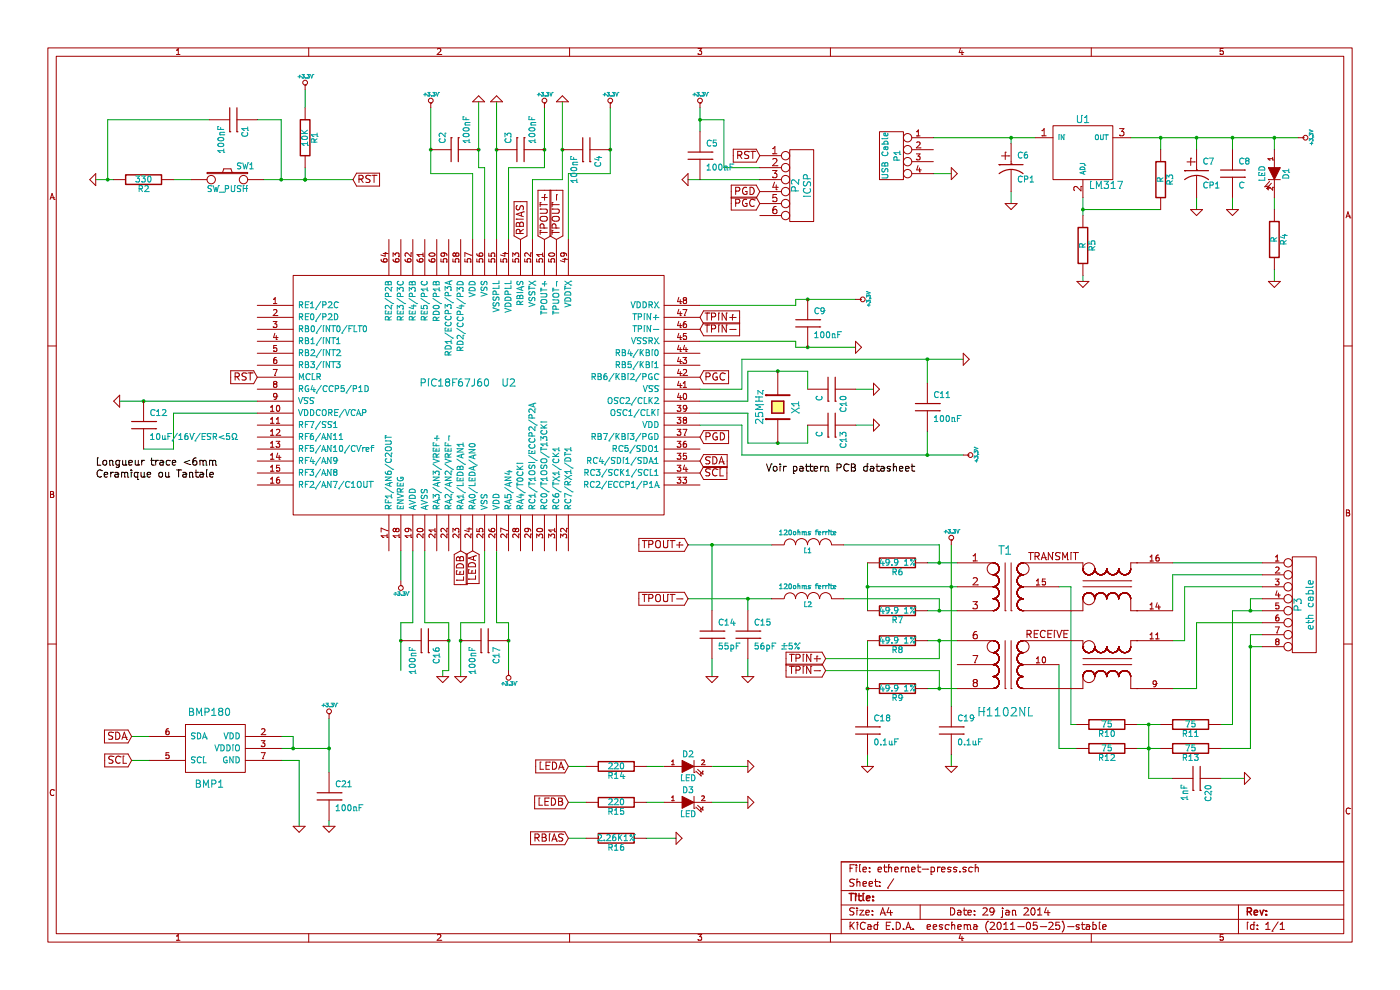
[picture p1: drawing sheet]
EESchema Schematic File Version 2  date mer. 29 janv. 2014 19:48:27 CET
LIBS:power
LIBS:device
LIBS:transistors
LIBS:conn
LIBS:linear
LIBS:regul
LIBS:74xx
LIBS:cmos4000
LIBS:adc-dac
LIBS:memory
LIBS:xilinx
LIBS:special
LIBS:microcontrollers
LIBS:dsp
LIBS:microchip
LIBS:analog_switches
LIBS:motorola
LIBS:texas
LIBS:intel
LIBS:audio
LIBS:interface
LIBS:digital-audio
LIBS:philips
LIBS:display
LIBS:cypress
LIBS:siliconi
LIBS:opto
LIBS:atmel
LIBS:contrib
LIBS:valves
LIBS:pic18f67j60
LIBS:h1102nl
LIBS:rj45-mag
LIBS:bmp180
EELAYER 43  0
EELAYER END
$Descr A4 11700 8267
encoding utf-8
Sheet 1 1
Title ""
Date "29 jan 2014"
Rev ""
Comp ""
Comment1 ""
Comment2 ""
Comment3 ""
Comment4 ""
$EndDescr
Wire Wire Line
	7800 1450 7950 1450
Connection ~ 8450 1150
Wire Wire Line
	8450 1600 8450 1700
Wire Wire Line
	10000 1650 10000 1750
Wire Wire Line
	10650 2250 10650 2350
Connection ~ 10650 1150
Wire Wire Line
	10650 1250 10650 1150
Connection ~ 10000 1150
Wire Wire Line
	10000 1250 10000 1150
Wire Wire Line
	9050 1650 9050 1800
Wire Wire Line
	9450 1150 10850 1150
Wire Wire Line
	1100 6150 1250 6150
Connection ~ 2450 6250
Wire Wire Line
	2450 6250 2450 6150
Wire Wire Line
	2450 6150 2350 6150
Wire Wire Line
	2750 6250 2350 6250
Connection ~ 6250 5000
Wire Wire Line
	6250 5100 6250 5000
Wire Wire Line
	6450 4550 5750 4550
Wire Wire Line
	5950 5650 5950 5500
Connection ~ 7850 4700
Wire Wire Line
	7850 4700 7850 4550
Wire Wire Line
	7850 4550 7050 4550
Wire Wire Line
	6900 5500 7850 5500
Connection ~ 7850 5350
Wire Wire Line
	7850 5500 7850 5350
Wire Wire Line
	7950 5900 7950 4550
Wire Wire Line
	7250 5100 7250 4700
Wire Wire Line
	7250 6300 7250 6400
Wire Wire Line
	8000 4700 7750 4700
Wire Wire Line
	8000 5350 7750 5350
Wire Wire Line
	10550 5100 10300 5100
Wire Wire Line
	9600 6050 9600 6500
Wire Wire Line
	9500 6250 9700 6250
Wire Wire Line
	9000 6250 8850 6250
Wire Wire Line
	8850 6250 8850 5550
Wire Wire Line
	10200 6050 10300 6050
Wire Wire Line
	10300 6050 10300 5100
Connection ~ 10450 5400
Wire Wire Line
	10200 6250 10450 6250
Wire Wire Line
	10450 6250 10450 5300
Wire Wire Line
	10450 5100 10450 5000
Wire Wire Line
	10450 5000 10550 5000
Wire Wire Line
	9800 5350 9900 5350
Wire Wire Line
	9900 5350 9900 4900
Wire Wire Line
	9900 4900 10550 4900
Wire Wire Line
	9800 4700 10550 4700
Wire Wire Line
	5950 6400 6250 6400
Wire Wire Line
	5400 6700 5550 6700
Wire Wire Line
	4750 7000 4900 7000
Wire Wire Line
	4750 6400 4900 6400
Wire Wire Line
	4700 850  4700 1500
Connection ~ 7750 3800
Wire Wire Line
	7750 3600 7750 3800
Wire Wire Line
	8050 3800 6200 3800
Wire Wire Line
	6200 3800 6200 3550
Wire Wire Line
	6200 3550 5850 3550
Wire Wire Line
	7150 3550 7300 3550
Wire Wire Line
	6250 3450 6250 3700
Wire Wire Line
	6250 3450 5850 3450
Wire Wire Line
	6250 3350 6250 3100
Wire Wire Line
	6250 3350 5850 3350
Wire Wire Line
	5850 900  5850 1100
Connection ~ 2350 1500
Wire Wire Line
	2150 1000 2350 1000
Wire Wire Line
	1600 1500 1450 1500
Wire Wire Line
	2550 1400 2550 1500
Wire Wire Line
	1450 3450 1450 3750
Wire Wire Line
	1450 3450 2150 3450
Connection ~ 1200 3350
Wire Wire Line
	1450 3750 1200 3750
Connection ~ 3600 1250
Wire Wire Line
	3600 900  3600 1450
Connection ~ 4150 1250
Wire Wire Line
	4150 850  4150 2000
Connection ~ 4700 1250
Connection ~ 6750 2900
Wire Wire Line
	7150 2900 6650 2900
Connection ~ 4250 5350
Wire Wire Line
	4250 5600 4250 5200
Connection ~ 3750 5350
Wire Wire Line
	3700 5650 3700 5600
Wire Wire Line
	3700 5600 3750 5600
Wire Wire Line
	3750 5600 3750 5200
Wire Wire Line
	6650 2900 6650 2850
Wire Wire Line
	6650 2850 5850 2850
Wire Wire Line
	4150 4600 4150 5200
Wire Wire Line
	4150 5200 4250 5200
Wire Wire Line
	3550 4600 3550 5200
Wire Wire Line
	3550 5200 3750 5200
Wire Wire Line
	4750 1450 5100 1450
Wire Wire Line
	4750 1450 4750 2000
Wire Wire Line
	4050 1400 4000 1400
Wire Wire Line
	4050 1400 4050 2000
Wire Wire Line
	3950 2000 3950 1450
Wire Wire Line
	3950 1450 3600 1450
Wire Wire Line
	4250 2000 4250 1400
Wire Wire Line
	4250 1400 4550 1400
Wire Wire Line
	3450 4600 3450 5200
Wire Wire Line
	3450 5200 3350 5200
Wire Wire Line
	4050 4600 4050 5200
Wire Wire Line
	4050 5200 3850 5200
Wire Wire Line
	5850 2550 6650 2550
Wire Wire Line
	6650 2550 6650 2500
Wire Wire Line
	3350 5200 3350 5600
Connection ~ 3350 5350
Wire Wire Line
	3850 5200 3850 5650
Connection ~ 3850 5350
Wire Wire Line
	6650 2500 7150 2500
Connection ~ 6750 2500
Wire Wire Line
	5100 1450 5100 900 
Connection ~ 5100 1250
Wire Wire Line
	4550 1400 4550 900 
Connection ~ 4550 1250
Wire Wire Line
	4000 1400 4000 850 
Connection ~ 4000 1250
Wire Wire Line
	3350 4600 3350 4850
Wire Wire Line
	2150 3350 1000 3350
Wire Wire Line
	2550 750  2550 900 
Wire Wire Line
	2950 1500 2200 1500
Wire Wire Line
	800  1500 950  1500
Connection ~ 2550 1500
Connection ~ 2550 1500
Wire Wire Line
	900  1500 900  1000
Wire Wire Line
	900  1000 1750 1000
Connection ~ 900  1500
Wire Wire Line
	5750 1500 6350 1500
Wire Wire Line
	5850 1000 6050 1000
Connection ~ 5850 1000
Wire Wire Line
	6050 1000 6050 1400
Wire Wire Line
	6050 1400 6350 1400
Wire Wire Line
	6250 3100 6750 3100
Wire Wire Line
	6750 3100 6750 3250
Connection ~ 6500 3100
Wire Wire Line
	6250 3700 6750 3700
Wire Wire Line
	6750 3700 6750 3550
Connection ~ 6500 3700
Wire Wire Line
	7150 3250 7300 3250
Wire Wire Line
	5850 3250 6200 3250
Wire Wire Line
	6200 3250 6200 3000
Wire Wire Line
	6200 3000 8050 3000
Wire Wire Line
	7750 3200 7750 3000
Connection ~ 7750 3000
Wire Wire Line
	4700 1500 4450 1500
Wire Wire Line
	4450 1500 4450 2000
Wire Wire Line
	2350 1000 2350 1500
Wire Wire Line
	4750 6700 4900 6700
Wire Wire Line
	5400 6400 5550 6400
Wire Wire Line
	5400 7000 5650 7000
Wire Wire Line
	5950 6700 6250 6700
Wire Wire Line
	10550 4800 9800 4800
Wire Wire Line
	9800 4800 9800 5100
Wire Wire Line
	10550 5200 10000 5200
Wire Wire Line
	10450 5300 10550 5300
Wire Wire Line
	10450 5400 10550 5400
Connection ~ 10450 5100
Wire Wire Line
	10000 5200 10000 5750
Wire Wire Line
	10000 5750 9800 5750
Wire Wire Line
	8850 4900 8950 4900
Wire Wire Line
	8950 4900 8950 6050
Wire Wire Line
	8950 6050 9000 6050
Wire Wire Line
	9500 6050 9700 6050
Connection ~ 9600 6050
Connection ~ 9600 6250
Connection ~ 9600 6250
Wire Wire Line
	10200 6500 10400 6500
Wire Wire Line
	9600 6500 9800 6500
Wire Wire Line
	8000 5750 7750 5750
Wire Wire Line
	8000 5100 7750 5100
Wire Wire Line
	7250 5350 7250 5900
Connection ~ 7250 5750
Wire Wire Line
	7950 6300 7950 6400
Connection ~ 7250 4900
Wire Wire Line
	8000 4900 7250 4900
Connection ~ 7950 4900
Wire Wire Line
	7850 5750 7850 5600
Connection ~ 7850 5750
Wire Wire Line
	7850 5600 6900 5600
Wire Wire Line
	7850 5100 7850 5000
Wire Wire Line
	7850 5000 7050 5000
Connection ~ 7850 5100
Wire Wire Line
	6250 5500 6250 5650
Wire Wire Line
	6450 5000 5750 5000
Wire Wire Line
	5950 5100 5950 4550
Connection ~ 5950 4550
Wire Wire Line
	2350 6350 2500 6350
Wire Wire Line
	2500 6350 2500 6900
Wire Wire Line
	2750 6850 2750 6900
Wire Wire Line
	2750 6000 2750 6450
Connection ~ 2750 6250
Wire Wire Line
	1250 6350 1100 6350
Wire Wire Line
	9700 1150 9700 1250
Connection ~ 9700 1150
Wire Wire Line
	9700 1750 9050 1750
Connection ~ 9050 1750
Wire Wire Line
	10300 1150 10300 1250
Connection ~ 10300 1150
Wire Wire Line
	10650 1650 10650 1750
Wire Wire Line
	10300 1650 10300 1750
Wire Wire Line
	9050 2300 9050 2350
Wire Wire Line
	8450 1150 8450 1200
Wire Wire Line
	8650 1150 7800 1150
$Comp
L GND #PWR10
U 1 1
P 7950 1450
F 0 "#PWR10" H 7950 1450 30  0001 C CNN
F 1 "GND" H 7950 1380 30  0001 C CNN
	1    7950 1450
	0    -1   -1   0   
$EndComp
$Comp
L +3.3V #PWR9
U 1 1
P 10850 1150
F 0 "#PWR9" H 10850 1110 30  0001 C CNN
F 1 "+3.3V" H 10850 1260 30  0000 C CNN
	1    10850 1150
	0    1    1    0   
$EndComp
$Comp
L GND #PWR13
U 1 1
P 8450 1700
F 0 "#PWR13" H 8450 1700 30  0001 C CNN
F 1 "GND" H 8450 1630 30  0001 C CNN
	1    8450 1700
	1    0    0    -1  
$EndComp
$Comp
L GND #PWR17
U 1 1
P 10650 2350
F 0 "#PWR17" H 10650 2350 30  0001 C CNN
F 1 "GND" H 10650 2280 30  0001 C CNN
	1    10650 2350
	1    0    0    -1  
$EndComp
$Comp
L GND #PWR15
U 1 1
P 10300 1750
F 0 "#PWR15" H 10300 1750 30  0001 C CNN
F 1 "GND" H 10300 1680 30  0001 C CNN
	1    10300 1750
	1    0    0    -1  
$EndComp
$Comp
L GND #PWR14
U 1 1
P 10000 1750
F 0 "#PWR14" H 10000 1750 30  0001 C CNN
F 1 "GND" H 10000 1680 30  0001 C CNN
	1    10000 1750
	1    0    0    -1  
$EndComp
$Comp
L GND #PWR16
U 1 1
P 9050 2350
F 0 "#PWR16" H 9050 2350 30  0001 C CNN
F 1 "GND" H 9050 2280 30  0001 C CNN
	1    9050 2350
	1    0    0    -1  
$EndComp
$Comp
L LED D1
U 1 1
P 10650 1450
F 0 "D1" H 10650 1550 50  0000 C CNN
F 1 "LED" H 10650 1350 50  0000 C CNN
	1    10650 1450
	0    1    1    0   
$EndComp
$Comp
L R R4
U 1 1
P 10650 2000
F 0 "R4" V 10730 2000 50  0000 C CNN
F 1 "R" V 10650 2000 50  0000 C CNN
	1    10650 2000
	1    0    0    -1  
$EndComp
$Comp
L C C8
U 1 1
P 10300 1450
F 0 "C8" H 10350 1550 50  0000 L CNN
F 1 "C" H 10350 1350 50  0000 L CNN
	1    10300 1450
	1    0    0    -1  
$EndComp
$Comp
L R R3
U 1 1
P 9700 1500
F 0 "R3" V 9780 1500 50  0000 C CNN
F 1 "R" V 9700 1500 50  0000 C CNN
	1    9700 1500
	1    0    0    -1  
$EndComp
$Comp
L R R5
U 1 1
P 9050 2050
F 0 "R5" V 9130 2050 50  0000 C CNN
F 1 "R" V 9050 2050 50  0000 C CNN
	1    9050 2050
	1    0    0    -1  
$EndComp
$Comp
L LM317 U1
U 1 1
P 9050 1300
F 0 "U1" H 9050 1600 60  0000 C CNN
F 1 "LM317" H 9100 1050 60  0000 L CNN
	1    9050 1300
	1    0    0    -1  
$EndComp
$Comp
L CP1 C7
U 1 1
P 10000 1450
F 0 "C7" H 10050 1550 50  0000 L CNN
F 1 "CP1" H 10050 1350 50  0000 L CNN
	1    10000 1450
	1    0    0    -1  
$EndComp
$Comp
L CP1 C6
U 1 1
P 8450 1400
F 0 "C6" H 8500 1500 50  0000 L CNN
F 1 "CP1" H 8500 1300 50  0000 L CNN
	1    8450 1400
	1    0    0    -1  
$EndComp
$Comp
L CONN_4 P1
U 1 1
P 7450 1300
F 0 "P1" V 7400 1300 50  0000 C CNN
F 1 "USB Cable" V 7500 1300 50  0000 C CNN
	1    7450 1300
	-1   0    0    -1  
$EndComp
Text GLabel 5850 3950 2    60   Input ~ 0
SCL
Text GLabel 5850 3850 2    60   Input ~ 0
SDA
Text GLabel 1100 6350 0    60   Input ~ 0
SCL
Text GLabel 1100 6150 0    60   Input ~ 0
SDA
$Comp
L +3.3V #PWR32
U 1 1
P 2750 6000
F 0 "#PWR32" H 2750 5960 30  0001 C CNN
F 1 "+3.3V" H 2750 6110 30  0000 C CNN
	1    2750 6000
	1    0    0    -1  
$EndComp
$Comp
L GND #PWR38
U 1 1
P 2500 6900
F 0 "#PWR38" H 2500 6900 30  0001 C CNN
F 1 "GND" H 2500 6830 30  0001 C CNN
	1    2500 6900
	1    0    0    -1  
$EndComp
$Comp
L GND #PWR39
U 1 1
P 2750 6900
F 0 "#PWR39" H 2750 6900 30  0001 C CNN
F 1 "GND" H 2750 6830 30  0001 C CNN
	1    2750 6900
	1    0    0    -1  
$EndComp
$Comp
L C C21
U 1 1
P 2750 6650
F 0 "C21" H 2800 6750 50  0000 L CNN
F 1 "100nF" H 2800 6550 50  0000 L CNN
	1    2750 6650
	1    0    0    -1  
$EndComp
$Comp
L BMP180 BMP1
U 1 1
P 1750 6550
F 0 "BMP1" H 1750 6550 60  0000 C CNN
F 1 "BMP180" H 1750 7150 60  0000 C CNN
	1    1750 6550
	1    0    0    -1  
$EndComp
Text GLabel 5750 5000 0    60   Input ~ 0
TPOUT-
Text GLabel 5750 4550 0    60   Input ~ 0
TPOUT+
$Comp
L GND #PWR30
U 1 1
P 5950 5650
F 0 "#PWR30" H 5950 5650 30  0001 C CNN
F 1 "GND" H 5950 5580 30  0001 C CNN
	1    5950 5650
	1    0    0    -1  
$EndComp
$Comp
L GND #PWR31
U 1 1
P 6250 5650
F 0 "#PWR31" H 6250 5650 30  0001 C CNN
F 1 "GND" H 6250 5580 30  0001 C CNN
	1    6250 5650
	1    0    0    -1  
$EndComp
$Comp
L C C14
U 1 1
P 5950 5300
F 0 "C14" H 6000 5400 50  0000 L CNN
F 1 "55pF" H 6000 5200 50  0000 L CNN
	1    5950 5300
	1    0    0    -1  
$EndComp
$Comp
L C C15
U 1 1
P 6250 5300
F 0 "C15" H 6300 5400 50  0000 L CNN
F 1 "56pF ±5%" H 6300 5200 50  0000 L CNN
	1    6250 5300
	1    0    0    -1  
$EndComp
$Comp
L INDUCTOR L2
U 1 1
P 6750 5000
F 0 "L2" V 6700 5000 40  0000 C CNN
F 1 "120ohms ferrite" V 6850 5000 40  0000 C CNN
	1    6750 5000
	0    -1   -1   0   
$EndComp
$Comp
L INDUCTOR L1
U 1 1
P 6750 4550
F 0 "L1" V 6700 4550 40  0000 C CNN
F 1 "120ohms ferrite" V 6850 4550 40  0000 C CNN
	1    6750 4550
	0    -1   -1   0   
$EndComp
Text GLabel 6900 5600 0    60   Input ~ 0
TPIN-
Text GLabel 6900 5500 0    60   Input ~ 0
TPIN+
$Comp
L GND #PWR35
U 1 1
P 7950 6400
F 0 "#PWR35" H 7950 6400 30  0001 C CNN
F 1 "GND" H 7950 6330 30  0001 C CNN
	1    7950 6400
	1    0    0    -1  
$EndComp
$Comp
L +3.3V #PWR25
U 1 1
P 7950 4550
F 0 "#PWR25" H 7950 4510 30  0001 C CNN
F 1 "+3.3V" H 7950 4660 30  0000 C CNN
	1    7950 4550
	1    0    0    -1  
$EndComp
$Comp
L C C19
U 1 1
P 7950 6100
F 0 "C19" H 8000 6200 50  0000 L CNN
F 1 "0.1uF" H 8000 6000 50  0000 L CNN
	1    7950 6100
	1    0    0    -1  
$EndComp
$Comp
L GND #PWR34
U 1 1
P 7250 6400
F 0 "#PWR34" H 7250 6400 30  0001 C CNN
F 1 "GND" H 7250 6330 30  0001 C CNN
	1    7250 6400
	1    0    0    -1  
$EndComp
$Comp
L C C18
U 1 1
P 7250 6100
F 0 "C18" H 7300 6200 50  0000 L CNN
F 1 "0.1uF" H 7300 6000 50  0000 L CNN
	1    7250 6100
	1    0    0    -1  
$EndComp
$Comp
L R R9
U 1 1
P 7500 5750
F 0 "R9" V 7580 5750 50  0000 C CNN
F 1 "49.9 1%" V 7500 5750 50  0000 C CNN
	1    7500 5750
	0    1    1    0   
$EndComp
$Comp
L R R8
U 1 1
P 7500 5350
F 0 "R8" V 7580 5350 50  0000 C CNN
F 1 "49.9 1%" V 7500 5350 50  0000 C CNN
	1    7500 5350
	0    1    1    0   
$EndComp
$Comp
L R R7
U 1 1
P 7500 5100
F 0 "R7" V 7580 5100 50  0000 C CNN
F 1 "49.9 1%" V 7500 5100 50  0000 C CNN
	1    7500 5100
	0    1    1    0   
$EndComp
$Comp
L R R6
U 1 1
P 7500 4700
F 0 "R6" V 7580 4700 50  0000 C CNN
F 1 "49.9 1%" V 7500 4700 50  0000 C CNN
	1    7500 4700
	0    1    1    0   
$EndComp
$Comp
L CONN_8 P3
U 1 1
P 10900 5050
F 0 "P3" V 10850 5050 60  0000 C CNN
F 1 "eth cable" V 10950 5050 60  0000 C CNN
	1    10900 5050
	1    0    0    -1  
$EndComp
$Comp
L C C20
U 1 1
P 10000 6500
F 0 "C20" H 10050 6600 50  0000 L CNN
F 1 "1nF" H 10050 6400 50  0000 L CNN
	1    10000 6500
	0    1    1    0   
$EndComp
$Comp
L GND #PWR36
U 1 1
P 10400 6500
F 0 "#PWR36" H 10400 6500 30  0001 C CNN
F 1 "GND" H 10400 6430 30  0001 C CNN
	1    10400 6500
	0    -1   -1   0   
$EndComp
$Comp
L R R13
U 1 1
P 9950 6250
F 0 "R13" V 10030 6250 50  0000 C CNN
F 1 "75" V 9950 6250 50  0000 C CNN
	1    9950 6250
	0    1    1    0   
$EndComp
$Comp
L R R11
U 1 1
P 9950 6050
F 0 "R11" V 10030 6050 50  0000 C CNN
F 1 "75" V 9950 6050 50  0000 C CNN
	1    9950 6050
	0    1    1    0   
$EndComp
$Comp
L R R12
U 1 1
P 9250 6250
F 0 "R12" V 9330 6250 50  0000 C CNN
F 1 "75" V 9250 6250 50  0000 C CNN
	1    9250 6250
	0    1    1    0   
$EndComp
$Comp
L R R10
U 1 1
P 9250 6050
F 0 "R10" V 9330 6050 50  0000 C CNN
F 1 "75" V 9250 6050 50  0000 C CNN
	1    9250 6050
	0    1    1    0   
$EndComp
$Comp
L H1102NL T1
U 1 1
P 8400 5100
F 0 "T1" H 8400 5600 70  0000 C CNN
F 1 "H1102NL" H 8400 4250 70  0000 C CNN
	1    8400 5100
	1    0    0    -1  
$EndComp
$Comp
L GND #PWR40
U 1 1
P 5650 7000
F 0 "#PWR40" H 5650 7000 30  0001 C CNN
F 1 "GND" H 5650 6930 30  0001 C CNN
	1    5650 7000
	0    -1   -1   0   
$EndComp
$Comp
L GND #PWR37
U 1 1
P 6250 6700
F 0 "#PWR37" H 6250 6700 30  0001 C CNN
F 1 "GND" H 6250 6630 30  0001 C CNN
	1    6250 6700
	0    -1   -1   0   
$EndComp
$Comp
L GND #PWR33
U 1 1
P 6250 6400
F 0 "#PWR33" H 6250 6400 30  0001 C CNN
F 1 "GND" H 6250 6330 30  0001 C CNN
	1    6250 6400
	0    -1   -1   0   
$EndComp
$Comp
L LED D3
U 1 1
P 5750 6700
F 0 "D3" H 5750 6800 50  0000 C CNN
F 1 "LED" H 5750 6600 50  0000 C CNN
	1    5750 6700
	1    0    0    -1  
$EndComp
$Comp
L LED D2
U 1 1
P 5750 6400
F 0 "D2" H 5750 6500 50  0000 C CNN
F 1 "LED" H 5750 6300 50  0000 C CNN
	1    5750 6400
	1    0    0    -1  
$EndComp
$Comp
L R R16
U 1 1
P 5150 7000
F 0 "R16" V 5230 7000 50  0000 C CNN
F 1 "2.26K1%" V 5150 7000 50  0000 C CNN
	1    5150 7000
	0    1    1    0   
$EndComp
$Comp
L R R15
U 1 1
P 5150 6700
F 0 "R15" V 5230 6700 50  0000 C CNN
F 1 "220" V 5150 6700 50  0000 C CNN
	1    5150 6700
	0    1    1    0   
$EndComp
$Comp
L R R14
U 1 1
P 5150 6400
F 0 "R14" V 5230 6400 50  0000 C CNN
F 1 "220" V 5150 6400 50  0000 C CNN
	1    5150 6400
	0    1    1    0   
$EndComp
Text GLabel 4750 7000 0    60   Input ~ 0
RBIAS
Text GLabel 4750 6700 0    60   Input ~ 0
LEDB
Text GLabel 4750 6400 0    60   Input ~ 0
LEDA
Text GLabel 2150 3150 0    60   Input ~ 0
RST
Text GLabel 2950 1500 2    60   Input ~ 0
RST
Text GLabel 4350 2000 1    60   Input ~ 0
RBIAS
Text GLabel 5850 2750 2    60   Input ~ 0
TPIN-
Text GLabel 5850 2650 2    60   Input ~ 0
TPIN+
Text GLabel 4550 2000 1    60   Input ~ 0
TPOUT+
Text GLabel 4650 2000 1    60   Input ~ 0
TPOUT-
Text GLabel 3850 4600 3    60   Input ~ 0
LEDB
Text GLabel 3950 4600 3    60   Input ~ 0
LEDA
Text Label 6400 3950 0    60   ~ 0
Voir pattern PCB datasheet
$Comp
L GND #PWR23
U 1 1
P 7300 3550
F 0 "#PWR23" H 7300 3550 30  0001 C CNN
F 1 "GND" H 7300 3480 30  0001 C CNN
	1    7300 3550
	0    -1   -1   0   
$EndComp
$Comp
L GND #PWR21
U 1 1
P 7300 3250
F 0 "#PWR21" H 7300 3250 30  0001 C CNN
F 1 "GND" H 7300 3180 30  0001 C CNN
	1    7300 3250
	0    -1   -1   0   
$EndComp
$Comp
L C C10
U 1 1
P 6950 3250
F 0 "C10" H 7000 3350 50  0000 L CNN
F 1 "C" H 7000 3150 50  0000 L CNN
	1    6950 3250
	0    1    1    0   
$EndComp
$Comp
L C C13
U 1 1
P 6950 3550
F 0 "C13" H 7000 3650 50  0000 L CNN
F 1 "C" H 7000 3450 50  0000 L CNN
	1    6950 3550
	0    1    1    0   
$EndComp
$Comp
L CRYSTAL X1
U 1 1
P 6500 3400
F 0 "X1" H 6500 3550 60  0000 C CNN
F 1 "25MHz" H 6500 3250 60  0000 C CNN
	1    6500 3400
	0    1    1    0   
$EndComp
$Comp
L +3.3V #PWR8
U 1 1
P 5850 900
F 0 "#PWR8" H 5850 860 30  0001 C CNN
F 1 "+3.3V" H 5850 1010 30  0000 C CNN
	1    5850 900 
	1    0    0    -1  
$EndComp
$Comp
L C C5
U 1 1
P 5850 1300
F 0 "C5" H 5900 1400 50  0000 L CNN
F 1 "100nF" H 5900 1200 50  0000 L CNN
	1    5850 1300
	1    0    0    -1  
$EndComp
$Comp
L GND #PWR12
U 1 1
P 5750 1500
F 0 "#PWR12" H 5750 1500 30  0001 C CNN
F 1 "GND" H 5750 1430 30  0001 C CNN
	1    5750 1500
	0    1    1    0   
$EndComp
Text GLabel 6350 1700 0    60   Input ~ 0
PGC
Text GLabel 6350 1600 0    60   Input ~ 0
PGD
Text GLabel 6350 1300 0    60   Input ~ 0
RST
$Comp
L CONN_6 P2
U 1 1
P 6700 1550
F 0 "P2" V 6650 1550 60  0000 C CNN
F 1 "ICSP" V 6750 1550 60  0000 C CNN
	1    6700 1550
	1    0    0    -1  
$EndComp
Text GLabel 5850 3650 2    60   Input ~ 0
PGD
Text GLabel 5850 3150 2    60   Input ~ 0
PGC
$Comp
L C C1
U 1 1
P 1950 1000
F 0 "C1" H 2000 1100 50  0000 L CNN
F 1 "100nF" H 2000 900 50  0000 L CNN
	1    1950 1000
	0    1    1    0   
$EndComp
$Comp
L +3.3V #PWR1
U 1 1
P 2550 750
F 0 "#PWR1" H 2550 710 30  0001 C CNN
F 1 "+3.3V" H 2550 860 30  0000 C CNN
	1    2550 750 
	1    0    0    -1  
$EndComp
$Comp
L GND #PWR11
U 1 1
P 800 1500
F 0 "#PWR11" H 800 1500 30  0001 C CNN
F 1 "GND" H 800 1430 30  0001 C CNN
	1    800  1500
	0    1    1    0   
$EndComp
$Comp
L R R2
U 1 1
P 1200 1500
F 0 "R2" V 1280 1500 50  0000 C CNN
F 1 "330" V 1200 1500 50  0000 C CNN
	1    1200 1500
	0    1    1    0   
$EndComp
$Comp
L SW_PUSH SW1
U 1 1
P 1900 1500
F 0 "SW1" H 2050 1610 50  0000 C CNN
F 1 "SW_PUSH" H 1900 1420 50  0000 C CNN
	1    1900 1500
	1    0    0    -1  
$EndComp
$Comp
L R R1
U 1 1
P 2550 1150
F 0 "R1" V 2630 1150 50  0000 C CNN
F 1 "10K" V 2550 1150 50  0000 C CNN
	1    2550 1150
	1    0    0    -1  
$EndComp
Text Label 800  4000 0    60   ~ 0
Ceramique ou Tantale
Text Label 800  3900 0    60   ~ 0
Longueur trace <6mm
$Comp
L GND #PWR22
U 1 1
P 1000 3350
F 0 "#PWR22" H 1000 3350 30  0001 C CNN
F 1 "GND" H 1000 3280 30  0001 C CNN
	1    1000 3350
	0    1    1    0   
$EndComp
$Comp
L C C12
U 1 1
P 1200 3550
F 0 "C12" H 1250 3650 50  0000 L CNN
F 1 "10uF/16V/ESR<5Ω" H 1250 3450 50  0000 L CNN
	1    1200 3550
	1    0    0    -1  
$EndComp
$Comp
L +3.3V #PWR26
U 1 1
P 3350 4850
F 0 "#PWR26" H 3350 4810 30  0001 C CNN
F 1 "+3.3V" H 3350 4960 30  0000 C CNN
	1    3350 4850
	-1   0    0    1   
$EndComp
$Comp
L GND #PWR4
U 1 1
P 4700 850
F 0 "#PWR4" H 4700 850 30  0001 C CNN
F 1 "GND" H 4700 780 30  0001 C CNN
	1    4700 850 
	-1   0    0    1   
$EndComp
$Comp
L GND #PWR3
U 1 1
P 4150 850
F 0 "#PWR3" H 4150 850 30  0001 C CNN
F 1 "GND" H 4150 780 30  0001 C CNN
	1    4150 850 
	-1   0    0    1   
$EndComp
$Comp
L GND #PWR2
U 1 1
P 4000 850
F 0 "#PWR2" H 4000 850 30  0001 C CNN
F 1 "GND" H 4000 780 30  0001 C CNN
	1    4000 850 
	-1   0    0    1   
$EndComp
$Comp
L +3.3V #PWR5
U 1 1
P 3600 900
F 0 "#PWR5" H 3600 860 30  0001 C CNN
F 1 "+3.3V" H 3600 1010 30  0000 C CNN
	1    3600 900 
	1    0    0    -1  
$EndComp
$Comp
L +3.3V #PWR6
U 1 1
P 4550 900
F 0 "#PWR6" H 4550 860 30  0001 C CNN
F 1 "+3.3V" H 4550 1010 30  0000 C CNN
	1    4550 900 
	1    0    0    -1  
$EndComp
$Comp
L +3.3V #PWR7
U 1 1
P 5100 900
F 0 "#PWR7" H 5100 860 30  0001 C CNN
F 1 "+3.3V" H 5100 1010 30  0000 C CNN
	1    5100 900 
	1    0    0    -1  
$EndComp
$Comp
L +3.3V #PWR24
U 1 1
P 8050 3800
F 0 "#PWR24" H 8050 3760 30  0001 C CNN
F 1 "+3.3V" H 8050 3910 30  0000 C CNN
	1    8050 3800
	0    1    1    0   
$EndComp
$Comp
L GND #PWR20
U 1 1
P 8050 3000
F 0 "#PWR20" H 8050 3000 30  0001 C CNN
F 1 "GND" H 8050 2930 30  0001 C CNN
	1    8050 3000
	0    -1   -1   0   
$EndComp
$Comp
L +3.3V #PWR18
U 1 1
P 7150 2500
F 0 "#PWR18" H 7150 2460 30  0001 C CNN
F 1 "+3.3V" H 7150 2610 30  0000 C CNN
	1    7150 2500
	0    1    1    0   
$EndComp
$Comp
L GND #PWR19
U 1 1
P 7150 2900
F 0 "#PWR19" H 7150 2900 30  0001 C CNN
F 1 "GND" H 7150 2830 30  0001 C CNN
	1    7150 2900
	0    -1   -1   0   
$EndComp
$Comp
L GND #PWR29
U 1 1
P 3850 5650
F 0 "#PWR29" H 3850 5650 30  0001 C CNN
F 1 "GND" H 3850 5580 30  0001 C CNN
	1    3850 5650
	1    0    0    -1  
$EndComp
$Comp
L GND #PWR28
U 1 1
P 3700 5650
F 0 "#PWR28" H 3700 5650 30  0001 C CNN
F 1 "GND" H 3700 5580 30  0001 C CNN
	1    3700 5650
	1    0    0    -1  
$EndComp
$Comp
L +3.3V #PWR27
U 1 1
P 4250 5600
F 0 "#PWR27" H 4250 5560 30  0001 C CNN
F 1 "+3.3V" H 4250 5710 30  0000 C CNN
	1    4250 5600
	-1   0    0    1   
$EndComp
$Comp
L C C16
U 1 1
P 3550 5350
F 0 "C16" H 3600 5450 50  0000 L CNN
F 1 "100nF" H 3600 5250 50  0000 L CNN
	1    3550 5350
	0    1    1    0   
$EndComp
$Comp
L C C17
U 1 1
P 4050 5350
F 0 "C17" H 4100 5450 50  0000 L CNN
F 1 "100nF" H 4100 5250 50  0000 L CNN
	1    4050 5350
	0    1    1    0   
$EndComp
$Comp
L C C11
U 1 1
P 7750 3400
F 0 "C11" H 7800 3500 50  0000 L CNN
F 1 "100nF" H 7800 3300 50  0000 L CNN
	1    7750 3400
	1    0    0    -1  
$EndComp
$Comp
L C C9
U 1 1
P 6750 2700
F 0 "C9" H 6800 2800 50  0000 L CNN
F 1 "100nF" H 6800 2600 50  0000 L CNN
	1    6750 2700
	1    0    0    -1  
$EndComp
$Comp
L C C4
U 1 1
P 4900 1250
F 0 "C4" H 4950 1350 50  0000 L CNN
F 1 "100nF" H 4950 1150 50  0000 L CNN
	1    4900 1250
	0    1    1    0   
$EndComp
$Comp
L C C3
U 1 1
P 4350 1250
F 0 "C3" H 4400 1350 50  0000 L CNN
F 1 "100nF" H 4400 1150 50  0000 L CNN
	1    4350 1250
	0    -1   -1   0   
$EndComp
$Comp
L C C2
U 1 1
P 3800 1250
F 0 "C2" H 3850 1350 50  0000 L CNN
F 1 "100nF" H 3850 1150 50  0000 L CNN
	1    3800 1250
	0    -1   -1   0   
$EndComp
$Comp
L PIC18F67J60 U2
U 1 1
P 3500 3400
F 0 "U2" H 4250 3600 60  0000 C CNN
F 1 "PIC18F67J60" H 3800 3600 60  0000 C CNN
	1    3500 3400
	1    0    0    -1  
$EndComp
$EndSCHEMATC
